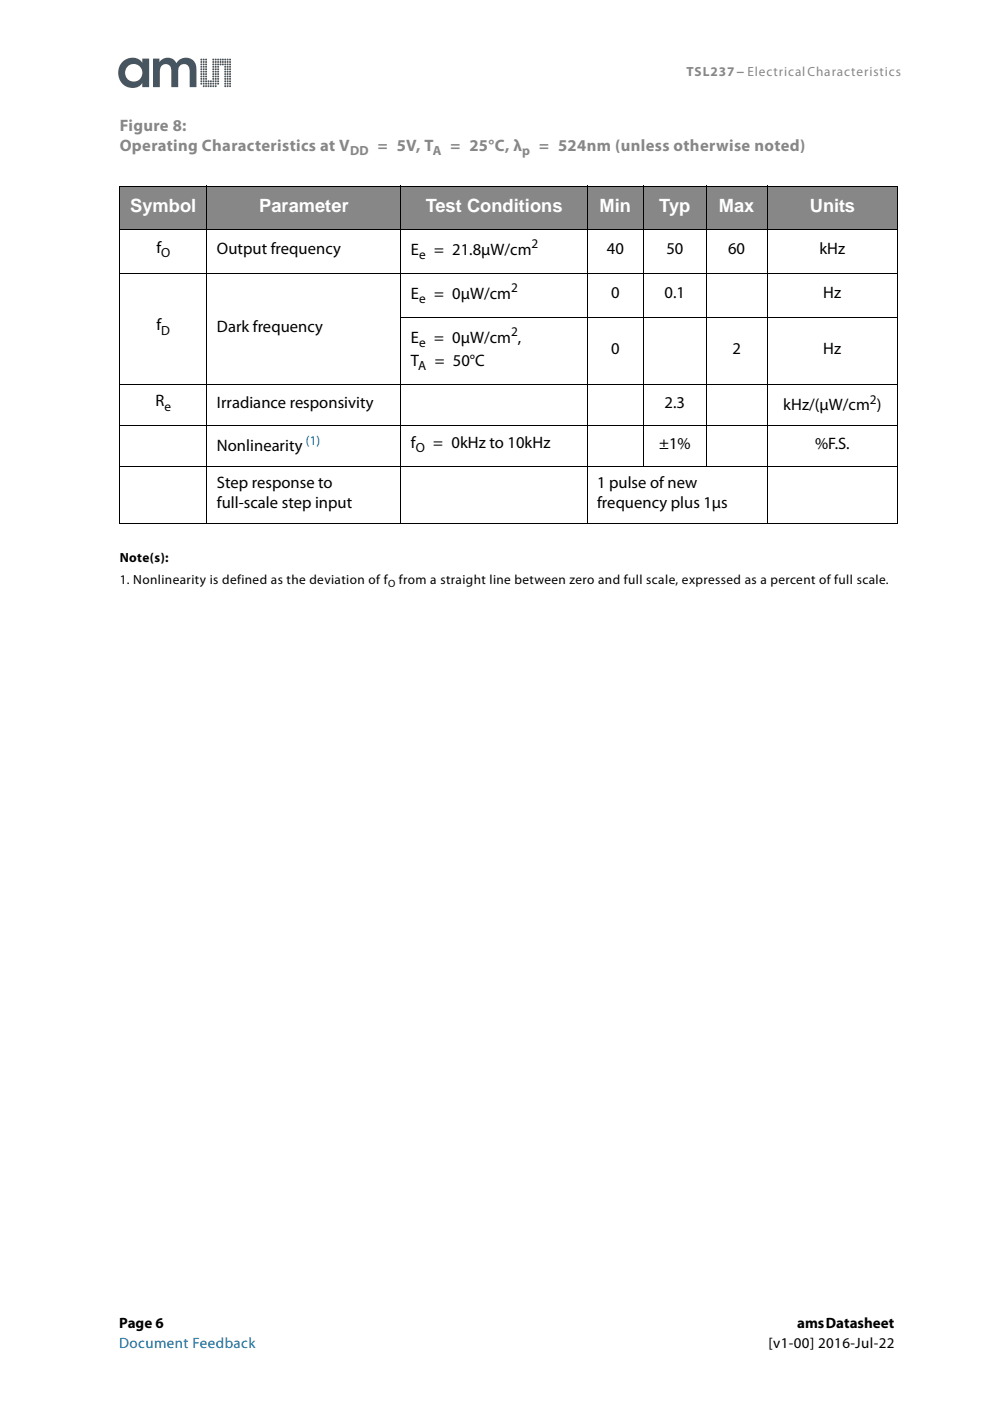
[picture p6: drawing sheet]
<svg xmlns="http://www.w3.org/2000/svg" width="210mm" height="297mm" viewBox="0 0 210 297" stroke-linecap="round" stroke-linejoin="round" font-family="sans-serif">
<g fill="#46555f">
<path d="M48.7 18.1h.2v.3h-.3z"/>
<path d="M48.6 17.6h.3v.3h-.3z"/>
<path d="M48.6 17.1h.3v.3h-.3z"/>
<path d="M48.6 16.6h.3v.3h-.3z"/>
<path d="M48.6 16.1h.3v.3l-.3-.1z"/>
<path d="M48.6 15.5l.3 .1v.3l-.3-.1z"/>
<path d="M48.6 15h.3v.3h-.3z"/>
<path d="M48.6 14.5h.3v.3h-.3z"/>
<path d="M48.6 14h.3v.3h-.3z"/>
<path d="M48.6 13.5h.3v.3h-.3z"/>
<path d="M48.6 13h.3v.3h-.3z"/>
<path d="M48.6 12.5h.3v.3h-.3z"/>
<path d="M48.1 18.1h.3v.3h-.3z"/>
<path d="M48.1 17.6h.3v.3h-.3z"/>
<path d="M48.1 17.1h.3v.3h-.3z"/>
<path d="M48.1 16.6h.3v.3h-.3z"/>
<path d="M48.1 16.1h.3v.3h-.3z"/>
<path d="M48.1 15.5l.3 .1v.3l-.3-.1z"/>
<path d="M48.1 15h.3v.3h-.3z"/>
<path d="M48.1 14.5h.3v.3h-.3z"/>
<path d="M48.1 14h.3v.3h-.3z"/>
<path d="M48.1 13.5h.3v.3h-.3z"/>
<path d="M48.1 13h.3v.3h-.3z"/>
<path d="M48.1 12.5h.3v.3h-.3z"/>
<path d="M47.6 16.1h.3v.3h-.3z"/>
<path d="M47.6 15.5l.3 .1v.3l-.3-.1z"/>
<path d="M47.6 15h.3v.3h-.3z"/>
<path d="M47.6 14.5h.3v.3h-.3z"/>
<path d="M47.6 12.5h.3v.3h-.3z"/>
<path d="M47.6 13h.3v.3h-.3z"/>
<path d="M47.6 13.5h.3v.3h-.3z"/>
<path d="M47.6 14h.3v.3h-.3z"/>
<path d="M47.6 16.6h.3v.3h-.3z"/>
<path d="M47.6 17.1h.3v.3h-.3z"/>
<path d="M47.6 17.6h.3v.3h-.3z"/>
<path d="M47.6 18.1h.3v.3h-.3z"/>
<path d="M47.1 13.5h.3v.3h-.3z"/>
<path d="M47.1 13h.3v.3h-.3z"/>
<path d="M47.1 12.5h.3v.3h-.3z"/>
<path d="M46.6 13.5h.3v.3h-.3z"/>
<path d="M46.6 13h.3v.3h-.3z"/>
<path d="M46.6 12.5h.3v.3h-.3z"/>
<path d="M46.1 17.6h.3v.3h-.3z"/>
<path d="M46.1 17.1h.3v.3h-.3z"/>
<path d="M46.1 16.6h.3v.3h-.3z"/>
<path d="M46.1 16.1h.3v.3h-.3z"/>
<path d="M46.1 15.5l.3 .1v.3l-.3-.1z"/>
<path d="M46.1 15h.3v.3h-.3z"/>
<path d="M46.1 14.5h.3v.3h-.3z"/>
<path d="M46.1 14h.3v.3h-.3z"/>
<path d="M46.1 13.5h.3v.3h-.3z"/>
<path d="M46.1 13h.3v.3h-.3z"/>
<path d="M46.1 12.5h.3v.3h-.3z"/>
<path d="M45.6 16.1h.3v.3h-.3z"/>
<path d="M45.6 15.5l.3 .1v.3l-.3-.1z"/>
<path d="M45.6 15h.3v.3h-.3z"/>
<path d="M45.6 14.5h.3v.3h-.3z"/>
<path d="M45.6 12.5h.3v.3h-.3z"/>
<path d="M45.6 13h.3v.3h-.3z"/>
<path d="M45.6 13.5h.3v.3h-.3z"/>
<path d="M45.6 14h.3v.3h-.3z"/>
<path d="M45.6 16.6h.3v.3h-.3z"/>
<path d="M45.6 17.1h.3v.3h-.3z"/>
<path d="M45.6 17.6h.3v.3h-.3z"/>
<path d="M45.6 18.1h.3v.3h-.3z"/>
<path d="M45.1 18.1h.3v.3h-.3z"/>
<path d="M45.1 17.6h.3v.3h-.3z"/>
<path d="M45.1 17.1h.3v.3h-.3z"/>
<path d="M45.1 16.6h.3v.3h-.3z"/>
<path d="M45.1 16.1h.3v.3l-.3-.1z"/>
<path d="M45.1 15.5l.3 .1v.3l-.3-.1z"/>
<path d="M45.1 15h.3v.3h-.3z"/>
<path d="M45.1 14.5h.3v.3h-.3z"/>
<path d="M45.1 14h.3v.3h-.3z"/>
<path d="M45.1 13.5h.3v.3h-.3z"/>
<path d="M45.1 13h.3v.3h-.3z"/>
<path d="M45.1 12.5h.3v.3h-.3z"/>
<path d="M44.6 17.1h.2v.3h-.2z"/>
<path d="M44.6 17.6h.2v.3h-.2z"/>
<path d="M44.5 18.1h.3v.3h-.2z"/>
<path d="M44 17.1h.4v.3h-.4z"/>
<path d="M44.1 17.6h.3v.3h-.3z"/>
<path d="M44 18.1h.3l.1 .3h-.3z"/>
<path d="M43.5 16.1h.4v.3h-.4z"/>
<path d="M43.6 15.5l.2 .1v.3l-.3-.1z"/>
<path d="M43.6 15h.2v.3h-.3z"/>
<path d="M43.5 14.5h.3v.3h-.2z"/>
<path d="M43.6 12.5h.3l-.1 .3h-.3z"/>
<path d="M43.6 13h.3l-.1 .3h-.3z"/>
<path d="M43.5 13.5h.4l-.1 .3h-.2z"/>
<path d="M43.5 14h.4l-.1 .3h-.2z"/>
<path d="M43.5 16.6h.4l-.1 .3h-.3z"/>
<path d="M43.5 17.1h.3v.3h-.3z"/>
<path d="M43.6 17.6h.2v.3h-.2z"/>
<path d="M43.5 18.1h.3v.3h-.2z"/>
<path d="M43.1 18.1h.2v.3h-.2z"/>
<path d="M43 17.6h.3v.3h-.2z"/>
<path d="M43.1 17.1h.2v.3h-.3z"/>
<path d="M43.1 16.6h.2v.3h-.3z"/>
<path d="M43 16.1h.3v.3l-.3-.1z"/>
<path d="M43.1 15.5l.2 .1v.3l-.3-.1z"/>
<path d="M43.1 15h.2v.3h-.3z"/>
<path d="M43.1 14.5h.2v.3h-.3z"/>
<path d="M43.1 14h.2v.3h-.2z"/>
<path d="M43 13.5h.3v.3h-.3z"/>
<path d="M43.1 13h.2v.3h-.2z"/>
<path d="M43.1 12.5h.2v.3h-.2z"/>
<path d="M42.5 17.6h.3v.3h-.3z"/>
<path d="M42.6 17.1h.2v.3h-.3z"/>
<path d="M42.5 16.6h.3v.3h-.3z"/>
<path d="M42.5 16.1h.3v.3h-.3z"/>
<path d="M42.5 15.5l.3 .1v.3l-.3-.1z"/>
<path d="M42.5 15h.3v.3h-.3z"/>
<path d="M42.5 14.5h.3v.3h-.3z"/>
<path d="M42.5 14h.3v.3h-.3z"/>
<path d="M42.5 13.5h.3v.3h-.3z"/>
<path d="M42.5 13h.3v.3h-.3z"/>
<path d="M26 13.1a3.2 3.2 0 0 0-.5 4.1 3.2 3.2 0 0 0 4 1.1l.7-.7v.9h1.4v-6.1h-1.4v.9a2.67 2.67 0 0 0-4.2-.2zM26.5 15.4a1.85 1.85 0 0 1 3.7 0 1.85 1.85 0 0 1-3.7 0zM32.4 12.4v6.1h1.5v-3.2a1.27 1.27 0 0 1 .7-1.6 1.27 1.27 0 0 1 1.6 .7l.1 4.1h1.5v-3.2a1.27 1.27 0 0 1 1.1-1.7 1.27 1.27 0 0 1 1.3 1.6v3.3h1.5v-2.9a2.81 2.81 0 0 0-1.7-3.3 2.29 2.29 0 0 0-2.6 1.1 2.06 2.06 0 0 0-3.6-.2v-.8z"/>
<circle cx="42.7" cy="12.6" r=".21"/>
</g>
<g fill="#878787">
<path d="M25.4 39.5h18.5v9.1h-18.5z"/>
<path d="M43.9 39.5h41.1v9.1h-41.1z"/>
<path d="M85 39.5h39.5v9.1h-39.5z"/>
<path d="M124.5 39.5h12v9.1h-12z"/>
<path d="M136.5 39.5h13.2v9.1h-13.2z"/>
<path d="M149.7 39.5h13v9.1h-13z"/>
<path d="M162.7 39.5h27.6v9.1h-27.6z"/>
</g>
<g fill="none" stroke="#000" stroke-width=".21">
<path d="M25.3 39.5h165.1M25.4 39.6v71.3M43.9 39.4v71.6M85 39.4v71.6M124.5 39.4v71.6M136.5 39.4v59.7M149.7 39.4v59.7M162.7 39.4v71.6M190.3 39.6v71.3M25.3 48.6h165.1M25.3 58h165.1M84.9 67.3h105.5"/>
<path d="M25.3 81.6h165.1M25.3 90.3h165.1M25.3 99h165.1M25.3 111h165.1"/>
</g>
<g font-size="3.9" fill="#fff">
<text x="27.6" y="44.9">Symbol</text>
<text x="55" y="44.9">Parameter</text>
<text x="90.3" y="44.9">Test Conditions</text>
<text x="127.1" y="44.9">Min</text>
<text x="139.8" y="44.9">Typ</text>
<text x="152.4" y="44.9">Max</text>
<text x="171.7" y="44.9">Units</text>
</g>
<g font-size="3.5" fill="#878787">
<text x="25.4" y="27.8">Figure 8:</text>
<text x="25.4" y="32">Operating Characteristics at V</text>
<text x="80.1" y="32">= 5V, T</text>
<text x="95.5" y="32">= 25°C, λ</text>
<text x="114.3" y="32">= 524nm (unless otherwise noted)</text>
</g>
<g font-size="3.5">
<text x="33.1" y="53.6">f</text>
<text x="46" y="53.9">Output frequency</text>
<text x="128.7" y="53.9">40</text>
<text x="141.3" y="53.9">50</text>
<text x="154.4" y="53.9">60</text>
<text x="173.7" y="53.9">kHz</text>
<text x="87.1" y="54">E</text>
<text x="92" y="54">= 21.8μW/cm</text>
<text x="87.1" y="63.4">E</text>
<text x="92" y="63.4">= 0μW/cm</text>
<text x="129.6" y="63.2">0</text>
<text x="140.9" y="63.2">0.1</text>
<text x="174.6" y="63.2">Hz</text>
<text x="33.2" y="70">f</text>
<text x="46" y="70.4">Dark frequency</text>
<text x="87.1" y="77.6">T</text>
<text x="87.1" y="72.7">E</text>
<text x="92" y="72.7">= 0μW/cm ,</text>
<text x="92.2" y="77.6">= 50°C</text>
<text x="129.6" y="75">0</text>
<text x="155.3" y="75">2</text>
<text x="174.6" y="75">Hz</text>
<text x="33" y="86.2">R</text>
<text x="46" y="86.5">Irradiance responsivity</text>
<text x="140.9" y="86.5">2.3</text>
<text x="166.1" y="87">kHz/(μW/cm )</text>
<text x="46" y="95.7">Nonlinearity</text>
<text x="87.1" y="94.9">f</text>
<text x="91.9" y="94.9">= 0kHz to 10kHz</text>
<text x="139.7" y="95.2">±1%</text>
<text x="172.8" y="95.2">%F.S.</text>
<text x="46" y="103.4">Step response to</text>
<text x="46" y="107.7">full-scale step input</text>
<text x="126.6" y="103.4">1 pulse of new</text>
<text x="126.6" y="107.7">frequency plus 1μs</text>
</g>
<g font-size="3.2">
<text x="25.3" y="281.5">Page 6</text>
<text x="169" y="281.5">ams Datasheet</text>
<text x="162.9" y="285.8">[v1-00] 2016-Jul-22</text>
</g>
<text font-size="3.2" fill="#0075b1" x="25.3" y="285.8">Document Feedback</text>
<g font-size="2.8" fill="#878787">
<text x="145.6" y="16.1">TSL237 − Electrical Characteristics</text>
<text x="74.2" y="32.9">DD</text>
<text x="91.8" y="32.9">A</text>
<text x="110.7" y="32.9">p</text>
</g>
<g font-size="2.8">
<text x="112.7" y="52.6">2</text>
<text x="34.2" y="54.5">O</text>
<text x="88.9" y="54.9">e</text>
<text x="88.9" y="64.3">e</text>
<text x="108.4" y="62">2</text>
<text x="34.2" y="70.9">D</text>
<text x="108.4" y="71.3">2</text>
<text x="88.9" y="73.6">e</text>
<text x="88.7" y="78.5">A</text>
<text x="34.9" y="87.1">e</text>
<text x="184.4" y="85.6">2</text>
<text x="88.2" y="95.8">O</text>
<text x="25.4" y="119.2">Note(s):</text>
<text x="25.4" y="123.8">1. Nonlinearity is defined as the deviation of f</text>
<text x="84.6" y="123.8">from a straight line between zero and full scale, expressed as a percent of full scale.</text>
</g>
<text font-size="2.8" fill="#0075b1" x="64.9" y="94.3">(1)</text>
<text font-size="2.2" x="82.3" y="124.5">O</text>
</svg>
